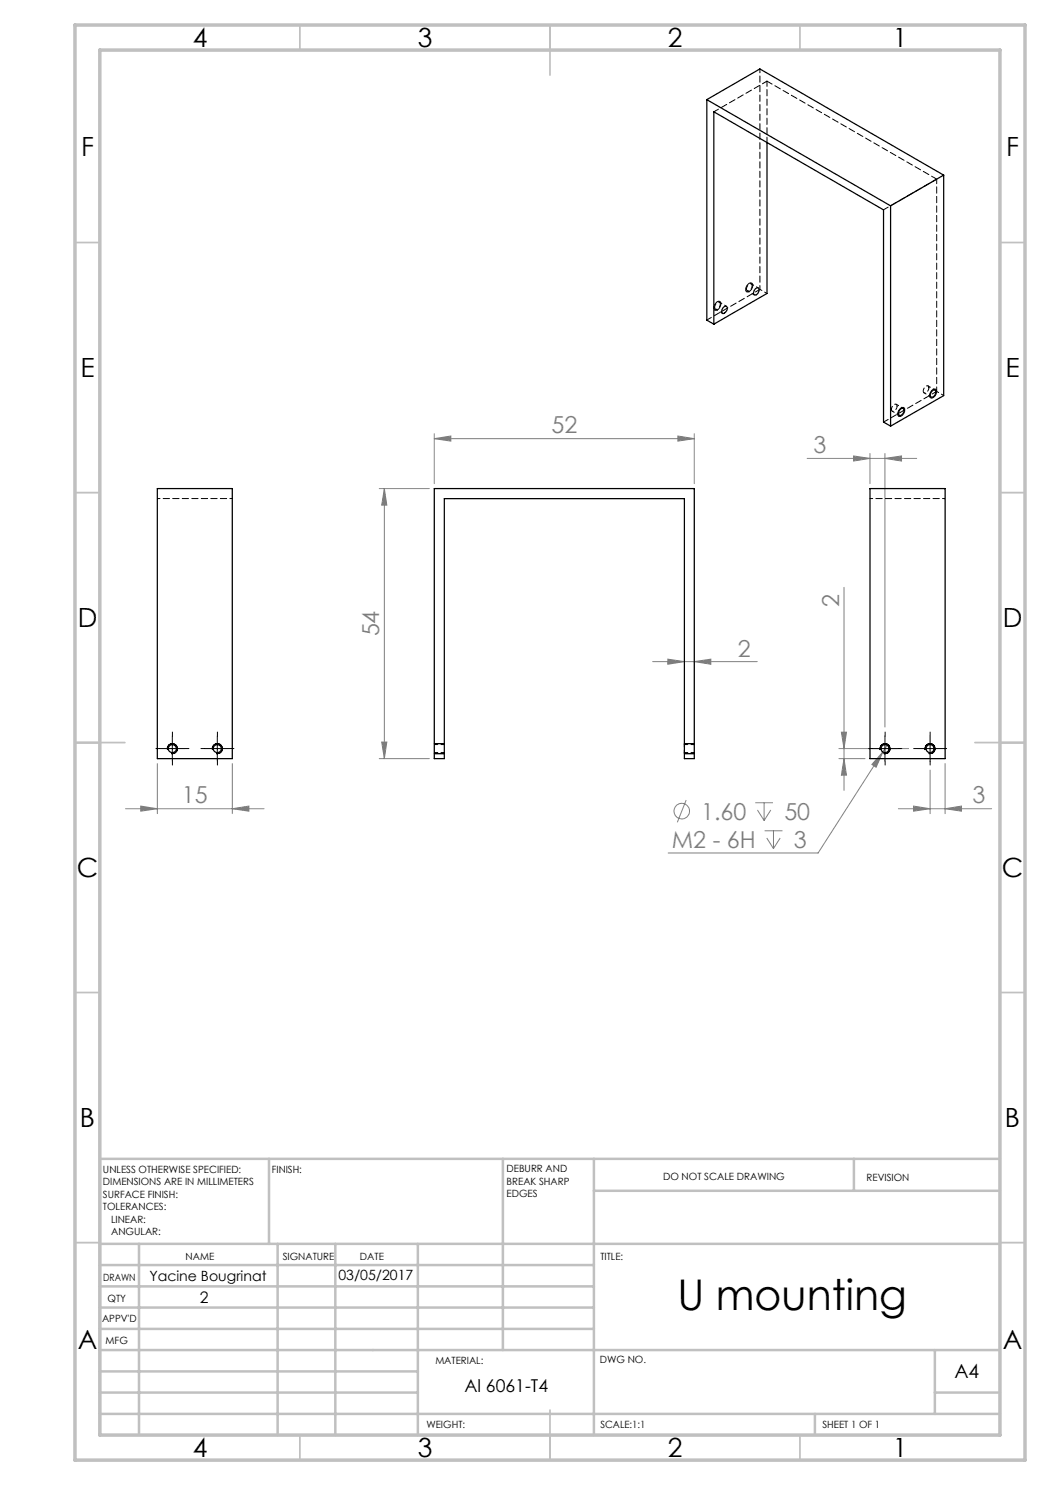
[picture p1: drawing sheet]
<svg xmlns="http://www.w3.org/2000/svg" width="210mm" height="297mm" viewBox="0 0 210 297" stroke-linecap="round" stroke-linejoin="round" font-family="sans-serif">
<g fill="none" stroke="#808080" stroke-width=".2">
<path d="M75.8 97.7h10.1M76.9 97.7l.5 3.3h-1.1zM76.9 97.7v54M86.9 87.7l3.3-.5v1zM86.9 86.7v10M86.9 87.7h52M135.6 87.2l3.3 .5-3.3 .5zM138.9 86.7v10M161.4 91.7h21.9M170.7 91.2l3.3 .5-3.3 .5zM174 90.7v6M177 91.7l3.3-.5v1z"/>
<path d="M177 90.7v54.7M168.8 117.5v40.6M130.5 132.3h20.9M133.6 131.8l3.3 .5-3.3 .6zM138.9 132.3l3.3-.5v1.1zM31.5 152.7v10M46.5 152.7v10M75.8 151.7h10.1M76.3 148.4h1.1l-.5 3.3zM167.8 151.7h5.2M167.8 149.7h13.9M168.3 146.4h1l-.5 3.3z"/>
<path d="M168.8 151.7l.5 3.3h-1zM176.6 150.4l-1.4 3.1-.8-.6zM176.6 150.4l-13 20.2h-30M177.4 149l-.8 1.4M186 154v8.7M189 152.7v10M25.1 161.7h27.7M28.2 161.2l3.3 .5-3.3 .5zM46.5 161.7l3.3-.5v1zM137.2 160l-1.7 4.5M151.1 160.5h3.5M151.5 162l1.3 2.1"/>
<path d="M152.8 160.5v3.6M152.9 166.2h3.6M153.4 167.6l1.3 2.1M154.2 162l-1.4 2.1M154.7 166.2v3.5M156 167.6l-1.3 2.1M179.7 161.7h18.6M182.7 161.2l3.3 .5-3.3 .5zM189 161.7l3.3-.5v1z"/>
<circle cx="136.4" cy="162.2" r="1.55"/>
</g>
<g fill="none" stroke="#000" stroke-width=".2">
<path d="M149.5 56.9a.56 .56 0 0 1 .8-.3 .56 .56 0 0 1 .2 .9l-.4 .6a.55 .55 0 0 1-.8 .3 .55 .55 0 0 1-.1-.9zM143.4 60.4h.1a.5 .5 0 0 1 .6 .1 .5 .5 0 0 1 0 .6 .83 .83 0 0 1-1.3 .8l.1-.8zM186.4 78a.53 .53 0 0 1 .8-.1 .53 .53 0 0 1 .1 .8l-.4 .6a.57 .57 0 0 1-.9 .2 .57 .57 0 0 1 0-.9zM180 81.8a.54 .54 0 0 1 .7-.3 .54 .54 0 0 1 .2 .7 .98 .98 0 0 1-1.2 1l-.1-.7zM32 149.7h5M33.5 150a1 1 0 0 1 .9-1.3 1 1 0 0 1 1.1 1.1 1 1 0 0 1-1.3 .9M34.5 147.2v5M41 149.7h5M42.5 150a1 1 0 0 1 .9-1.3 1 1 0 0 1 1.1 1.1 1 1 0 0 1-1.3 .9M43.5 147.2v5M86.9 150.7h2M86.9 148.7h2"/>
<path d="M136.9 150.7h2M136.9 148.7h2M174.5 149.7h5M176 150a1.01 1.01 0 0 1 .9-1.3 1.01 1.01 0 0 1 1.1 1.1 1.01 1.01 0 0 1-1.3 .9M177 147.2v5M183.5 149.7h5M185 150a1.01 1.01 0 0 1 .9-1.3 1.01 1.01 0 0 1 1.1 1.1 1.01 1.01 0 0 1-1.3 .9M186 147.2v5"/>
</g>
<g fill="none" stroke="#c0c0c0" stroke-width=".35">
<path d="M60 5v5M110 5v10M160 5v5M15 48.5h5M200 48.5h5M15 98.5h5M200 98.5h5M15 148.5h10M195 148.5h10M15 198.5h5M200 198.5h5M15 248.5h5"/>
<path d="M200 248.5h5M60 287v5M110 282v10M160 287v5"/>
</g>
<g fill="none" stroke="#c0c0c0" stroke-width=".5">
<path d="M53.8 231.8v17M100.6 231.8v38.2M118.8 231.8v55.2M118.8 238.2h81.2M170.8 231.8v6.4M200 231.8h-180v55.2M20 248.8h180M20 257.3h98.8M20 253h98.8M27.8 248.8v38.2M55.5 248.8v38.2M67.1 248.8v38.2"/>
<path d="M83.6 248.8v38.2M20 265.8h98.8M20 261.5h98.8M20 278.5h63.6M20 274.3h63.6M20 270h180M187 278.5h13M187 270v12.8M20 282.8h180M163 282.8v4.2"/>
</g>
<path d="M15 5h190v287h-190zM20 10h180v277h-180z" fill="none" stroke="#c0c0c0" stroke-width=".7"/>
<g fill="none" stroke="#000" stroke-width=".2" stroke-dasharray="15.2 1.3 1.3 1.3">
<path d="M32 149.7h-.8M34.5 147.2v-.8M34.5 152.2v.8M37 149.7h.8M41 149.7h-.8M43.5 147.2v-.8M43.5 152.2v.8M46 149.7h.8M174.5 149.7h-.8M177 147.2v-.8M177 152.2v.8M179.5 149.7h.8"/>
<path d="M183.5 149.7h-.8M186 147.2v-.8M186 152.2v.8M188.5 149.7h.8"/>
</g>
<path d="M136.9 148.7v2" fill="none" stroke="#000" stroke-width=".2" stroke-dasharray="1.3 .6" stroke-dashoffset=".6"/>
<g fill="#808080">
<path d="M135.6 87.2l3.3 .5-3.3 .5zM86.9 87.7l3.3-.5v1zM177 91.7l3.3-.5v1zM170.7 91.2l3.3 .5-3.3 .5z"/>
<path d="M176.6 150.4l-2.2 2.5 .8 .6zM28.2 161.2l3.3 .5-3.3 .5zM46.5 161.7l3.3-.5v1z"/>
<path d="M133.6 131.8l3.3 .5-3.3 .6zM138.9 132.3l3.3-.5v1.1z"/>
<path d="M76.9 97.7l.5 3.3h-1.1zM76.3 148.4h1.1l-.5 3.3zM168.3 146.4h1l-.5 3.3zM168.8 151.7l.5 3.3h-1z"/>
<path d="M182.7 161.2l3.3 .5-3.3 .5zM189 161.7l3.3-.5v1z"/>
</g>
<g fill="none" stroke="#000" stroke-width=".25">
<path d="M141.4 19.9v44.1l1.4 .8M141.4 19.9l36.7 21.3M141.4 19.9l10.6-6.1 36.7 21.2M153.4 28.5v30.2l-10.6 6.1M188.7 35v44.1l-10.6 6.1M188.7 35l-10.6 6.2M151.1 57.7a.44 .44 0 0 1 .7 0 .44 .44 0 0 1-.1 .6 .59 .59 0 0 1-.3 .6 .59 .59 0 0 1-.7-.1l.1-.7zM178.1 41.2v44M142.8 64.8v-42.4l33.9 19.6v42.4l1.4 .8M144.7 61.4a.44 .44 0 0 1 .7-.1 .44 .44 0 0 1 0 .7 .7 .7 0 0 1-1 .6v-.7zM186.3 78.3a.47 .47 0 0 1 .7-.3 .47 .47 0 0 1 .1 .8 .62 .62 0 0 1-.4 .5 .62 .62 0 0 1-.6-.1v-.4zM31.5 97.7h15v54h-15z"/>
<path d="M86.9 97.7h52v54h-2v-52h-48v52h-2zM174 97.7h15v54h-15zM180 82a.47 .47 0 0 1 .6-.3 .47 .47 0 0 1 .1 .7 .59 .59 0 0 1-.3 .6 .59 .59 0 0 1-.7-.1z"/>
<circle cx="34.5" cy="149.7" r=".8"/>
<circle cx="43.5" cy="149.7" r=".8"/>
<circle cx="177" cy="149.7" r=".8"/>
<circle cx="186" cy="149.7" r=".8"/>
</g>
<path d="M86.9 150.5h2M88.9 148.9h-2M136.9 150.5h2M138.9 148.9h-2" fill="none" stroke="#000" stroke-width=".2" stroke-dasharray="1.3 .6" stroke-dashoffset=".6"/>
<path d="M149.5 58.2l1.4 .8M151.7 57.6l-1.4-.8M152 57.9l1.4 .8M143.1 61.8l1.4 .9M145.3 61.3l-1.4-.9M184.8 78.6l1.4 .8M187 78l-1.4-.8M187.3 78.3l1.5 .8M46.5 99.7h-15M174 99.7h15M178.5 82.2l1.4 .9M180.7 81.7l-1.4-.8" fill="none" stroke="#000" stroke-width=".2" stroke-dasharray="1.3 .6" stroke-dashoffset=".8"/>
<path d="M142.8 22.4l10.6-6.2M153.4 28.5v-12.3M176.7 41.9l10.6-6.1M141.4 64l10.6-6.1M176.7 84.4l10.6-6.1" fill="none" stroke="#000" stroke-width=".2" stroke-dasharray="1.3 .6" stroke-dashoffset=".2"/>
<path d="M153.4 16.2l33.9 19.6" fill="none" stroke="#000" stroke-width=".2" stroke-dasharray="1.3 .6" stroke-dashoffset=".1"/>
<path d="M187.3 35.8v42.5" fill="none" stroke="#000" stroke-width=".2" stroke-dasharray="1.3 .6" stroke-dashoffset=".4"/>
<path d="M152 13.8v44.1M149.3 57.8a.83 .83 0 0 1 1-.9 .98 .98 0 0 1-.8 1.3l-.2-.4M142.9 61.5a.83 .83 0 0 1 1.1-1 .98 .98 0 0 1-.9 1.3l-.2-.3M185.8 77.6a.83 .83 0 0 1-1.1 .9 .98 .98 0 0 1 .9-1.3l.2 .4M179.4 81.2a.83 .83 0 0 1-1 1 .98 .98 0 0 1 .9-1.3l.1 .3" fill="none" stroke="#000" stroke-width=".2" stroke-dasharray="1.3 .6" stroke-dashoffset=".5"/>
<text font-size="8.5" x="135.5" y="261.9">U mounting</text>
<g font-size="5.3">
<text x="38.5" y="9.5">4</text>
<text x="83.5" y="9.5">3</text>
<text x="133.6" y="9.5">2</text>
<text x="178.6" y="9.5">1</text>
<text x="16.2" y="31.3">F</text>
<text x="201.2" y="31.3">F</text>
<text x="16.1" y="75.5">E</text>
<text x="201.1" y="75.5">E</text>
<text x="15.5" y="125.5">D</text>
<text x="200.5" y="125.5">D</text>
<text x="15.4" y="175.5">C</text>
<text x="200.4" y="175.5">C</text>
<text x="16" y="225.5">B</text>
<text x="201" y="225.5">B</text>
<text x="15.5" y="269.8">A</text>
<text x="200.5" y="269.8">A</text>
<text x="38.5" y="291.5">4</text>
<text x="83.5" y="291.5">3</text>
<text x="133.6" y="291.5">2</text>
<text x="178.6" y="291.5">1</text>
</g>
<g font-size="4.7" fill="#808080">
<text x="110.3" y="86.7">52</text>
<text x="162.7" y="90.7">3</text>
<text x="167.8" y="121.3" transform="rotate(-90 167.8 121.3)">2</text>
<text x="75.9" y="127.3" transform="rotate(-90 75.9 127.3)">54</text>
<text x="147.6" y="131.3">2</text>
<text x="36.4" y="160.7">15</text>
<text x="194.5" y="160.7">3</text>
<text x="140.2" y="163.9">1.60</text>
<text x="156.9" y="163.9">50</text>
<text x="134.4" y="169.5">M2 - 6H</text>
<text x="158.7" y="169.5">3</text>
</g>
<text font-size="3.9" x="190.9" y="275.5">A4</text>
<text font-size="3.5" x="92.9" y="278.4">Al 6061-T4</text>
<text font-size="3.2" x="40" y="260.7">2</text>
<g font-size="2.8">
<text x="29.9" y="256.1">Yacine Bougrinat</text>
<text x="67.7" y="256">03/05/2017</text>
</g>
<g font-size="2">
<text x="20.6" y="234.6">UNLESS OTHERWISE SPECIFIED:</text>
<text x="20.6" y="237.1">DIMENSIONS ARE IN MILLIMETERS</text>
<text x="20.6" y="239.6">SURFACE FINISH:</text>
<text x="54.4" y="234.6">FINISH:</text>
<text x="101.3" y="234.5">DEBURR AND</text>
<text x="101.3" y="237">BREAK SHARP</text>
<text x="101.3" y="239.5">EDGES</text>
<text x="132.6" y="236">DO NOT SCALE DRAWING</text>
<text x="173.3" y="236.2">REVISION</text>
<text x="20.6" y="242.1">TOLERANCES:</text>
<text x="22.2" y="244.6">LINEAR:</text>
<text x="22.2" y="247.1">ANGULAR:</text>
<text x="37.1" y="251.9">NAME</text>
<text x="56.5" y="251.9">SIGNATURE</text>
<text x="72" y="251.9">DATE</text>
<text x="120.1" y="251.9">TITLE:</text>
<text x="20.6" y="256.1">DRAWN</text>
<text x="21.5" y="260.3">QTY</text>
<text x="20.4" y="264.4">APPV'D</text>
<text x="21.1" y="268.8">MFG</text>
<text x="87.1" y="272.9">MATERIAL:</text>
<text x="120" y="272.5">DWG NO.</text>
<text x="85.3" y="285.6">WEIGHT:</text>
<text x="120.1" y="285.6">SCALE:1:1</text>
<text x="164.5" y="285.6">SHEET 1 OF 1</text>
</g>
</svg>
